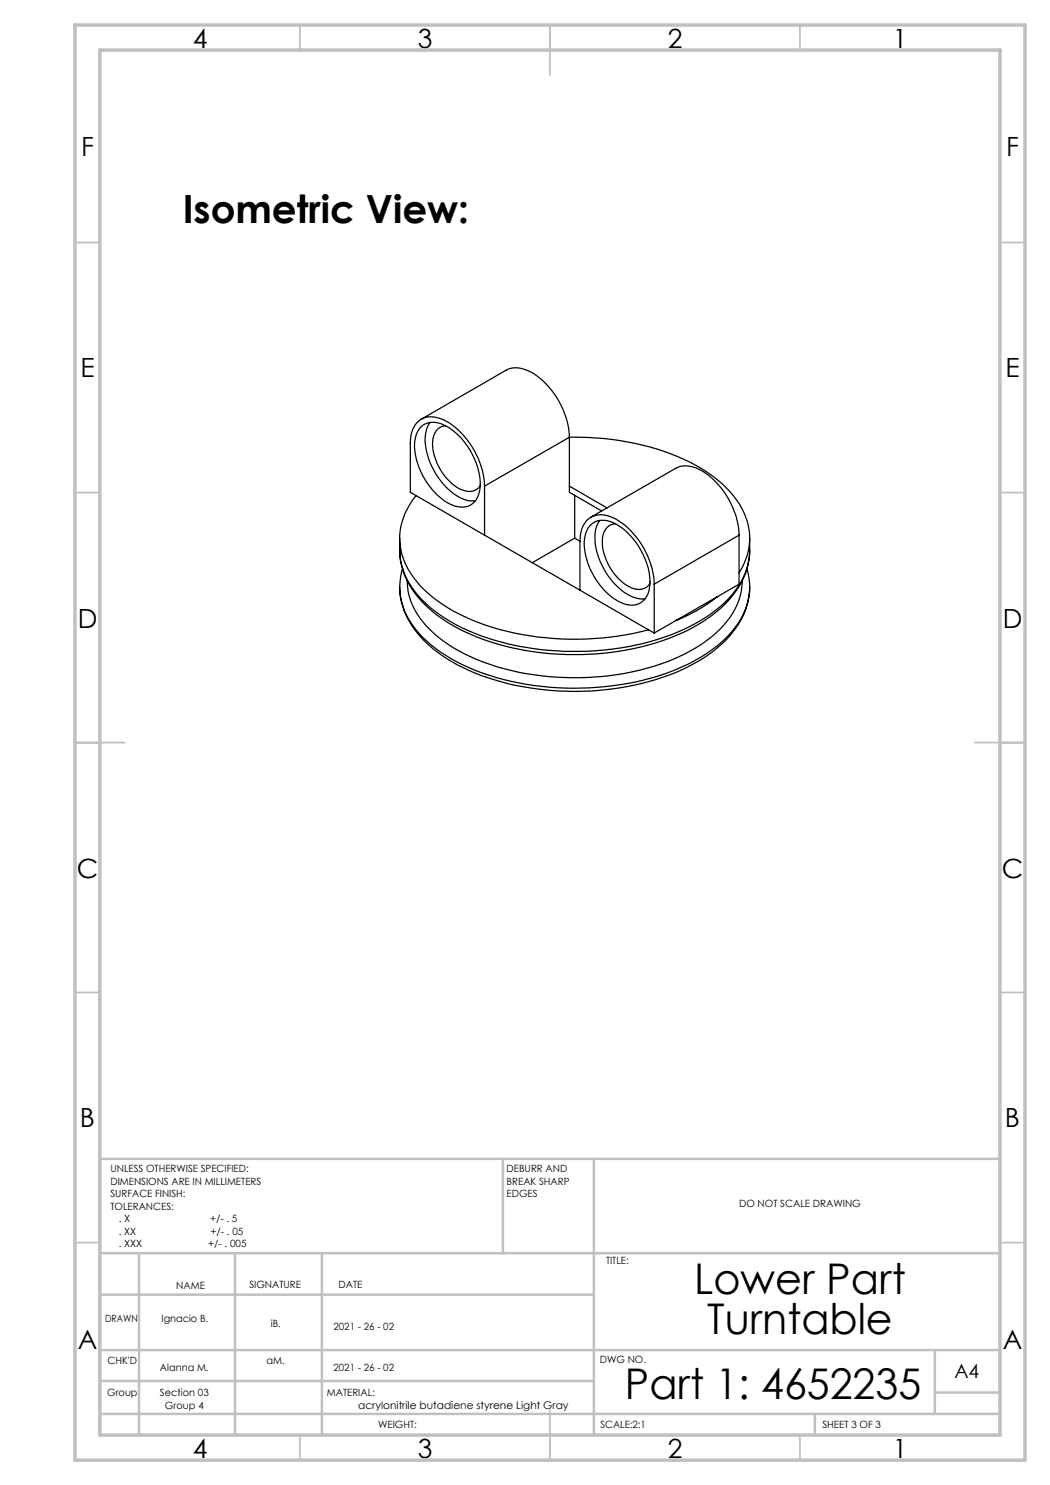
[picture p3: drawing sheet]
<svg xmlns="http://www.w3.org/2000/svg" width="210mm" height="297mm" viewBox="0 0 210 297" stroke-linecap="round" stroke-linejoin="round" font-family="sans-serif">
<g fill="none" stroke="#c0c0c0" stroke-width=".35">
<path d="M60 5v5M110 5v10M160 5v5M15 48.5h5M200 48.5h5M15 98.5h5M200 98.5h5M15 148.5h10M195 148.5h10M15 198.5h5M200 198.5h5M15 248.5h5"/>
<path d="M200 248.5h5M60 287v5M110 282v10M160 287v5"/>
</g>
<g fill="none" stroke="#c0c0c0" stroke-width=".5">
<path d="M100.6 231.8v18.8M118.8 231.8v55.2M200 231.8h-180v55.2M20 250.6h180M20 258.9h98.8M27.8 250.6v36.4M47 250.6v36.4M64.4 250.6v36.4M20 276.2h98.8M20 270h180M187 270v12.8M187 278.5h13"/>
<path d="M20 282.8h180M163 282.8v4.2"/>
</g>
<path d="M15 5h190v287h-190zM20 10h180v277h-180z" fill="none" stroke="#c0c0c0" stroke-width=".7"/>
<g fill="none" stroke="#000" stroke-width=".25">
<path d="M83.2 99.1a12.7 12.7 0 0 0 .1 17.1 31.4 31.4 0 0 0 15.3 9.3 58.7 58.7 0 0 0 31.1 .5M84.2 83.9l17-9.9a4.9 4.9 0 0 1 5 .4 16.3 16.3 0 0 1 7.7 13.1M84.3 85.3a4.2 4.2 0 0 1 5 0 14.2 14.2 0 0 1 6.7 12.1 3.8 3.8 0 0 1-3.3 4 7.6 7.6 0 0 1-5.6-2.8 13.9 13.9 0 0 1-4.1-10.4l.4-1.7zM86 84.5a7.5 7.5 0 0 0-.5 6.7 13.9 13.9 0 0 0 7.1 8.6 4.6 4.6 0 0 0 2.5 .4M89.1 85.2a2.86 2.86 0 0 0-2.6 3 10.8 10.8 0 0 0 5.9 9.8 2.8 2.8 0 0 0 3.7-.8M96.9 97.2a16.1 16.1 0 0 0-8.4-13.3 4.3 4.3 0 0 0-5.5 1.1l-.5 1-.4 1.9v10.6l14.8 8.5M96.9 97.2v9.8M113.9 87.5a51.2 51.2 0 0 1 26.4 6.2 20.2 20.2 0 0 1 8.9 9.7 12.1 12.1 0 0 1-1.4 11.1M113.9 87.5l-17 9.7M113.9 97.2l7.5 4.4M113.9 87.5v11l6.4 3.7M114.9 99.1v8.5"/>
<path d="M79.9 117.5a15.5 15.5 0 0 0 5.7 11.4 36.9 36.9 0 0 0 16.1 7.9 55.7 55.7 0 0 0 35.5-3.2 22.9 22.9 0 0 0 11.8-11.4l.8-2.7 .1-2M79.9 117.5a15.1 15.1 0 0 0 6.2 11.4 41.3 41.3 0 0 0 20.5 8.2 57.3 57.3 0 0 0 28.8-3.3 26.7 26.7 0 0 0 12.4-9.4 12.7 12.7 0 0 0 2.1-6.9M79.9 107.6v2.5M80.5 113.8l-.5 2.2-.1 1.5M81.5 116.2a13.2 13.2 0 0 0 4.5 9.8 34 34 0 0 0 16.2 8.1 55 55 0 0 0 32.6-2.3 25.1 25.1 0 0 0 11.8-9.3 12 12 0 0 0 1.8-6.3M96.9 107l32.8 19M114.9 107.6l-8.4 4.9M114.9 107.6l1.1 .7M116 108.3a4.8 4.8 0 0 1 3-5.2 6.9 6.9 0 0 1 6 2 16.8 16.8 0 0 1 5.8 11.7M116 108.3v9.7M117.9 105.2a3.8 3.8 0 0 1 4.8-.6 14.2 14.2 0 0 1 7.3 12.4 3.8 3.8 0 0 1-5.6 3.6 13.8 13.8 0 0 1-7.5-12.8l.3-1.2zM118.2 103.4l16.9-9.7a5.4 5.4 0 0 1 5.6 .7 16.4 16.4 0 0 1 7.1 12.6"/>
<path d="M119.9 104.1a7.4 7.4 0 0 0-.4 6.7 14.3 14.3 0 0 0 6.5 8.3l1.7 .6 1.3 .1M123 104.7a3 3 0 0 0-2.5 3.7 10.8 10.8 0 0 0 5.8 9.2 2.87 2.87 0 0 0 3.7-.9M130.8 116.8v9.8M143.5 119.3a32.5 32.5 0 0 1-8.3 4.8M147.8 107l-17 9.8M147.8 107v9.8l-17 9.8M149.4 113.8l.4 2 .1 1.7M149.9 110a15.5 15.5 0 0 1-5.6 11.5 39.6 39.6 0 0 1-20.4 8.7 54.1 54.1 0 0 1-32.4-4.6 22.1 22.1 0 0 1-10.6-10.7l-.8-2.7-.2-2.1M149.9 107.6a15.5 15.5 0 0 1-6.6 14.3 42 42 0 0 1-20.9 7.9 55.5 55.5 0 0 1-29.9-4.2 23.8 23.8 0 0 1-11.1-9.8l-.8-1.8a11.2 11.2 0 0 1-.7-3.9M129.7 126l1.1 .6"/>
</g>
<g font-size="8.5">
<text x="138.8" y="258.8">Lower Part</text>
<text x="141.4" y="266.9">Turntable</text>
<text x="125" y="279.7">Part 1: 4652235</text>
</g>
<text font-size="7.8" x="36.5" y="44.6">Isometric View:</text>
<g font-size="5.3">
<text x="38.5" y="9.5">4</text>
<text x="83.5" y="9.5">3</text>
<text x="133.6" y="9.5">2</text>
<text x="178.6" y="9.5">1</text>
<text x="16.2" y="31.3">F</text>
<text x="201.2" y="31.3">F</text>
<text x="16.1" y="75.5">E</text>
<text x="201.1" y="75.5">E</text>
<text x="15.5" y="125.5">D</text>
<text x="200.5" y="125.5">D</text>
<text x="15.4" y="175.5">C</text>
<text x="200.4" y="175.5">C</text>
<text x="16" y="225.5">B</text>
<text x="201" y="225.5">B</text>
<text x="15.5" y="269.8">A</text>
<text x="200.5" y="269.8">A</text>
<text x="38.5" y="291.5">4</text>
<text x="83.5" y="291.5">3</text>
<text x="133.6" y="291.5">2</text>
<text x="178.6" y="291.5">1</text>
</g>
<text font-size="3.9" x="190.9" y="275.5">A4</text>
<text font-size="2.1" x="71.6" y="281.7">acrylonitrile butadiene styrene Light Gray</text>
<g font-size="2">
<text x="22.1" y="234.4">UNLESS OTHERWISE SPECIFIED:</text>
<text x="22.1" y="236.9">DIMENSIONS ARE IN MILLIMETERS</text>
<text x="22.1" y="239.4">SURFACE FINISH:</text>
<text x="101.3" y="234.5">DEBURR AND</text>
<text x="101.3" y="237">BREAK SHARP</text>
<text x="101.3" y="239.5">EDGES</text>
<text x="22.1" y="241.9">TOLERANCES:</text>
<text x="23.7" y="244.4">. X</text>
<text x="42" y="244.4">+/- . 5</text>
<text x="147.8" y="241.4">DO NOT SCALE DRAWING</text>
<text x="23.7" y="249.4">. XXX</text>
<text x="23.7" y="246.9">. XX</text>
<text x="41.6" y="249.4">+/- . 005</text>
<text x="42.1" y="246.9">+/- . 05</text>
<text x="35.2" y="257.8">NAME</text>
<text x="49.9" y="257.6">SIGNATURE</text>
<text x="67.7" y="257.5">DATE</text>
<text x="121.2" y="252.7">TITLE:</text>
<text x="21.1" y="264.4">DRAWN</text>
<text x="32.3" y="264.4">Ignacio B.</text>
<text x="54.2" y="265.3">iB.</text>
<text x="66.7" y="265.9">2021 - 26 - 02</text>
<text x="21.5" y="272.9">CHK'D</text>
<text x="32" y="274.2">Alanna M.</text>
<text x="53.3" y="272.9">aM.</text>
<text x="66.7" y="274.2">2021 - 26 - 02</text>
<text x="120" y="272.5">DWG NO.</text>
<text x="21.4" y="279.2">Group</text>
<text x="32" y="279.2">Section 03</text>
<text x="33" y="281.7">Group 4</text>
<text x="65.4" y="279.2">MATERIAL:</text>
<text x="75.6" y="285.5">WEIGHT:</text>
<text x="120.1" y="285.6">SCALE:2:1</text>
<text x="164.5" y="285.6">SHEET 3 OF 3</text>
</g>
</svg>
